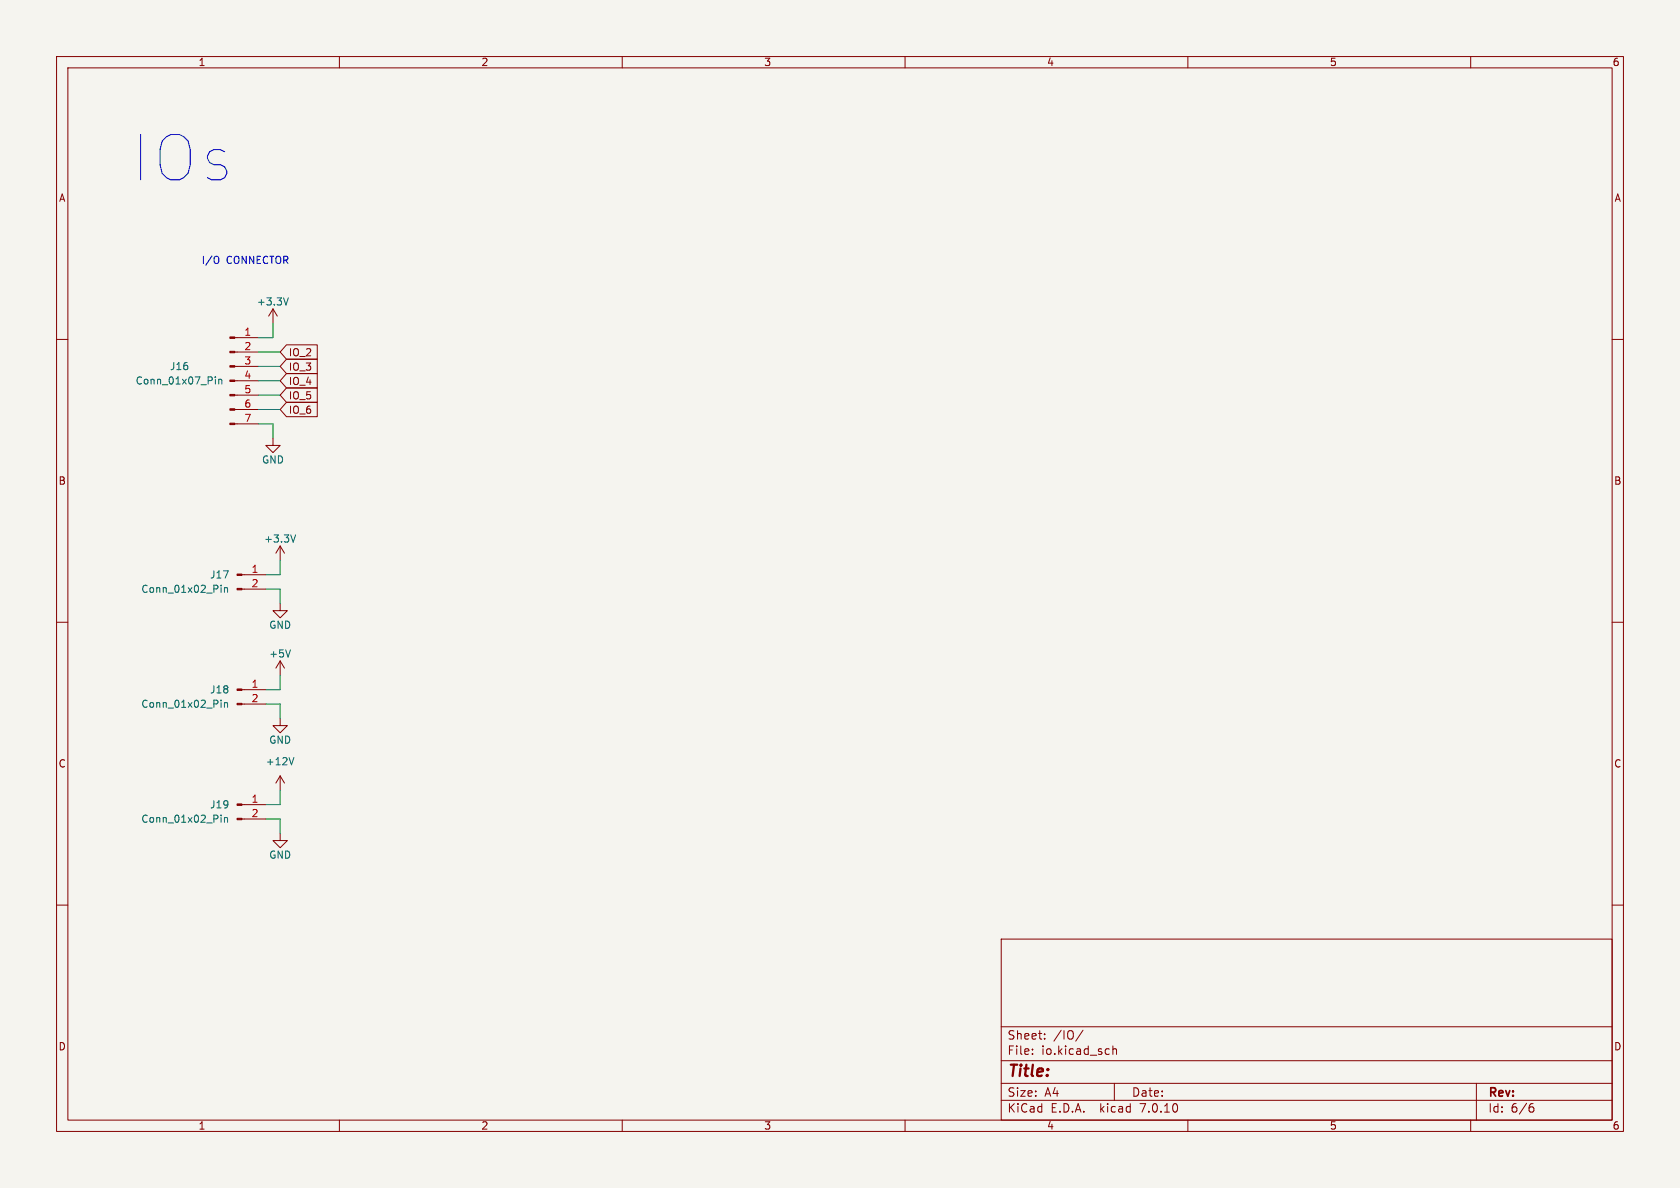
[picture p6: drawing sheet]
<svg xmlns="http://www.w3.org/2000/svg" width="297mm" height="210mm" viewBox="0 0 297 210" stroke-linecap="round" stroke-linejoin="round" font-family="sans-serif">
<path d="M0 0h297v210h-297z" fill="#f5f4ef" stroke="#f5f4ef" stroke-width=".18"/>
<g fill="none" stroke="#840000" stroke-width=".18">
<path d="M10 10h277v190h-277zM12 12h273v186h-273zM60 10v2M110 10v2M160 10v2M210 10v2M260 10v2M10 60h2M41.5 59.7h4.2M48.3 54.6l-.8 1.3M48.3 54.6v2.6M48.3 54.6l.7 1.3"/>
<path d="M285 60h2M41.5 74.9h4.2M41.5 72.4h4.2M41.5 69.9h4.2M41.5 67.3h4.2M41.5 64.8h4.2M41.5 62.2h4.2M48.3 77.5v1.2h1.2l-1.2 1.3-1.3-1.3h1.3M50.6 68.6h5.5v2.5h-5.5l-1.1-1.2zM50.6 61h5.5v2.5h-5.5l-1.1-1.3zM50.6 63.5h5.5v2.5h-5.5l-1.1-1.2zM50.6 66h5.5v2.6h-5.5l-1.1-1.3z"/>
<path d="M50.6 71.1h5.5v2.6h-5.5l-1.1-1.3zM49.5 96.5v2.6M49.5 96.5l-.7 1.3M49.5 96.5l.8 1.3M10 110h2M42.8 104.1h4.2M42.8 101.6h4.2M49.5 106.7v1.3h1.3l-1.3 1.2-1.2-1.2h1.2M49.5 116.8v2.6M49.5 116.8l-.7 1.3M49.5 116.8l.8 1.3M285 110h2"/>
<path d="M42.8 124.5h4.2M42.8 121.9h4.2M49.5 127v1.3h1.3l-1.3 1.2-1.2-1.2h1.2M49.5 137.2l-.7 1.2M49.5 137.2v2.5M49.5 137.2l.8 1.2M10 160h2M42.8 144.8h4.2M42.8 142.2h4.2M49.5 147.3v1.3h1.3l-1.3 1.3-1.2-1.3h1.2M285 160h2M177 166h108v32h-108z"/>
<path d="M60 198v2M110 198v2M160 198v2M177 194.5h108M177 191.5h108M177 187.5h108M177 181.5h108M182.5 186.3v.1M182.5 185.5v.1M184.7 183.6v.1M184.7 182.8v.1M191.5 182.1l-1.3 2"/>
<path d="M196.7 184.9v1.5M196.7 185.5l.3-.1 .3 .1 .1 .9M197 191.5v3M210 198v2M260 198v2M261 191.5v6.5M270.6 195.7h.3l.3 .3-.1 .5-.5 .1M271 195.1l-.4 .1"/>
</g>
<g fill="none" stroke="#006464" stroke-width=".18">
<path d="M51 52.6l-.4 1.3M38.1 66.6v.1M38.1 67v.9M38.7 67v.9M38.7 67.2l.2-.2 .3 .1v.8M52.3 94.6l-.5 1.2M39.1 103.4v.2M39.1 103.9v.8M39.7 103.9v.8M39.7 104l.2-.1h.3v.8M51.3 114.9l-.4 1.2M39.1 123.8v.1"/>
<path d="M39.1 124.2v.8M39.7 124.2v.8M39.7 124.3l.2-.1 .3 .1v.7M51.9 133.9l-.4 1.3M39.1 144.1v.1M39.1 144.5v.9M39.7 144.5v.9M39.7 144.6l.2-.1 .3 .1v.8"/>
</g>
<g fill="#840000" stroke="#840000" stroke-width=".18">
<path d="M40.6 74.8h.9v.3h-.9z"/>
<path d="M40.6 72.3h.9v.2h-.9z"/>
<path d="M40.6 69.7h.9v.3h-.9z"/>
<path d="M40.6 67.2h.9v.2h-.9z"/>
<path d="M40.6 64.6h.9v.3h-.9z"/>
<path d="M40.6 62.1h.9v.3h-.9z"/>
<path d="M40.6 59.6h.9v.2h-.9z"/>
<path d="M41.9 124.3h.9v.3h-.9z"/>
<path d="M41.9 121.8h.9v.2h-.9z"/>
<path d="M41.9 104h.9v.3h-.9z"/>
<path d="M41.9 101.5h.9v.2h-.9z"/>
<path d="M41.9 144.7h.9v.2h-.9z"/>
<path d="M41.9 142.1h.9v.3h-.9z"/>
</g>
<path d="M38.4 45.3l.1 .1a.81 .81 0 0 1-.1 1.2" fill="none" stroke="#0000c2" stroke-width=".18"/>
<g fill="none" stroke="#009600" stroke-width=".18">
<path d="M48.3 57.2v2.5h-2.6M45.7 72.4h3.8M45.7 74.9h2.6v2.6M45.7 62.2h3.8M45.7 69.9h3.8M45.7 67.3h3.8M45.7 64.8h3.8M49.5 99.1v2.5h-2.5M47 104.1h2.5v2.6M49.5 119.4v2.5h-2.5M47 124.5h2.5v2.5M49.5 139.7v2.5h-2.5"/>
<path d="M47 144.8h2.5v2.5"/>
</g>
<text font-size="11.1" fill="#0000c2" x="22.9" y="32.8">IOs</text>
<text font-size="2.8" fill="#840000" x="178" y="190.9">Title:</text>
<g font-size="2.1" fill="#840000">
<text x="178" y="184">Sheet:</text>
<text x="186.2" y="184">/IO/</text>
<text x="178" y="186.7">File:</text>
<text x="184.1" y="186.7">io.kicad_sch</text>
<text x="178" y="196.9">KiCad</text>
<text x="178" y="194.1">Size:</text>
<text x="184.7" y="194.1">A4</text>
<text x="185.7" y="196.9">E.D.A.</text>
<text x="194.6" y="196.9">kicad</text>
<text x="200" y="194.1">Date:</text>
<text x="201.8" y="196.9">7.0.10</text>
<text x="263" y="194.3">Rev:</text>
<text x="263" y="196.9">Id:</text>
<text x="267.1" y="196.9">6/6</text>
</g>
<g font-size="1.8" fill="#840000">
<text x="35" y="11.9">1</text>
<text x="85" y="11.9">2</text>
<text x="135" y="11.9">3</text>
<text x="185" y="11.9">4</text>
<text x="235" y="11.9">5</text>
<text x="285" y="11.9">6</text>
<text x="10.3" y="35.9">A</text>
<text x="285.3" y="35.9">A</text>
<text x="51" y="63.2">IO_2</text>
<text x="51" y="65.7">IO_3</text>
<text x="51" y="70.8">IO_5</text>
<text x="51" y="68.3">IO_4</text>
<text x="51" y="73.3">IO_6</text>
<text x="10.3" y="85.9">B</text>
<text x="285.3" y="85.9">B</text>
<text x="10.3" y="135.9">C</text>
<text x="285.3" y="135.9">C</text>
<text x="10.3" y="185.9">D</text>
<text x="285.3" y="185.9">D</text>
<text x="35" y="199.9">1</text>
<text x="85" y="199.9">2</text>
<text x="135" y="199.9">3</text>
<text x="185" y="199.9">4</text>
<text x="235" y="199.9">5</text>
<text x="285" y="199.9">6</text>
</g>
<g font-size="1.8" fill="#0000c2">
<text x="35.6" y="46.7">I/O</text>
<text x="40" y="46.7">CONNECTOR</text>
</g>
<g font-size="1.8" fill="#a90000">
<text x="43.1" y="59.4">1</text>
<text x="43.1" y="62">2</text>
<text x="43.1" y="64.5">3</text>
<text x="43.1" y="67.1">4</text>
<text x="43.1" y="69.6">5</text>
<text x="43.1" y="72.1">6</text>
<text x="43.1" y="74.7">7</text>
<text x="44.4" y="101.3">1</text>
<text x="44.4" y="103.9">2</text>
<text x="44.4" y="121.7">1</text>
<text x="44.4" y="124.2">2</text>
<text x="44.4" y="142">1</text>
<text x="44.4" y="144.5">2</text>
</g>
<g font-size="1.8" fill="#006464">
<text x="45.3" y="54.2">+3.3V</text>
<text x="30" y="65.6">J16</text>
<text x="23.9" y="68.2">Conn_01x07_Pin</text>
<text x="46.2" y="82.1">GND</text>
<text x="46.6" y="96.1">+3.3V</text>
<text x="24.9" y="105">Conn_01x02_Pin</text>
<text x="37" y="102.5">J17</text>
<text x="47.5" y="111.4">GND</text>
<text x="47.5" y="116.4">+5V</text>
<text x="24.9" y="125.3">Conn_01x02_Pin</text>
<text x="37" y="122.8">J18</text>
<text x="47.5" y="131.7">GND</text>
<text x="46.9" y="135.5">+12V</text>
<text x="37" y="143.1">J19</text>
<text x="24.9" y="145.6">Conn_01x02_Pin</text>
<text x="47.5" y="152">GND</text>
</g>
</svg>
